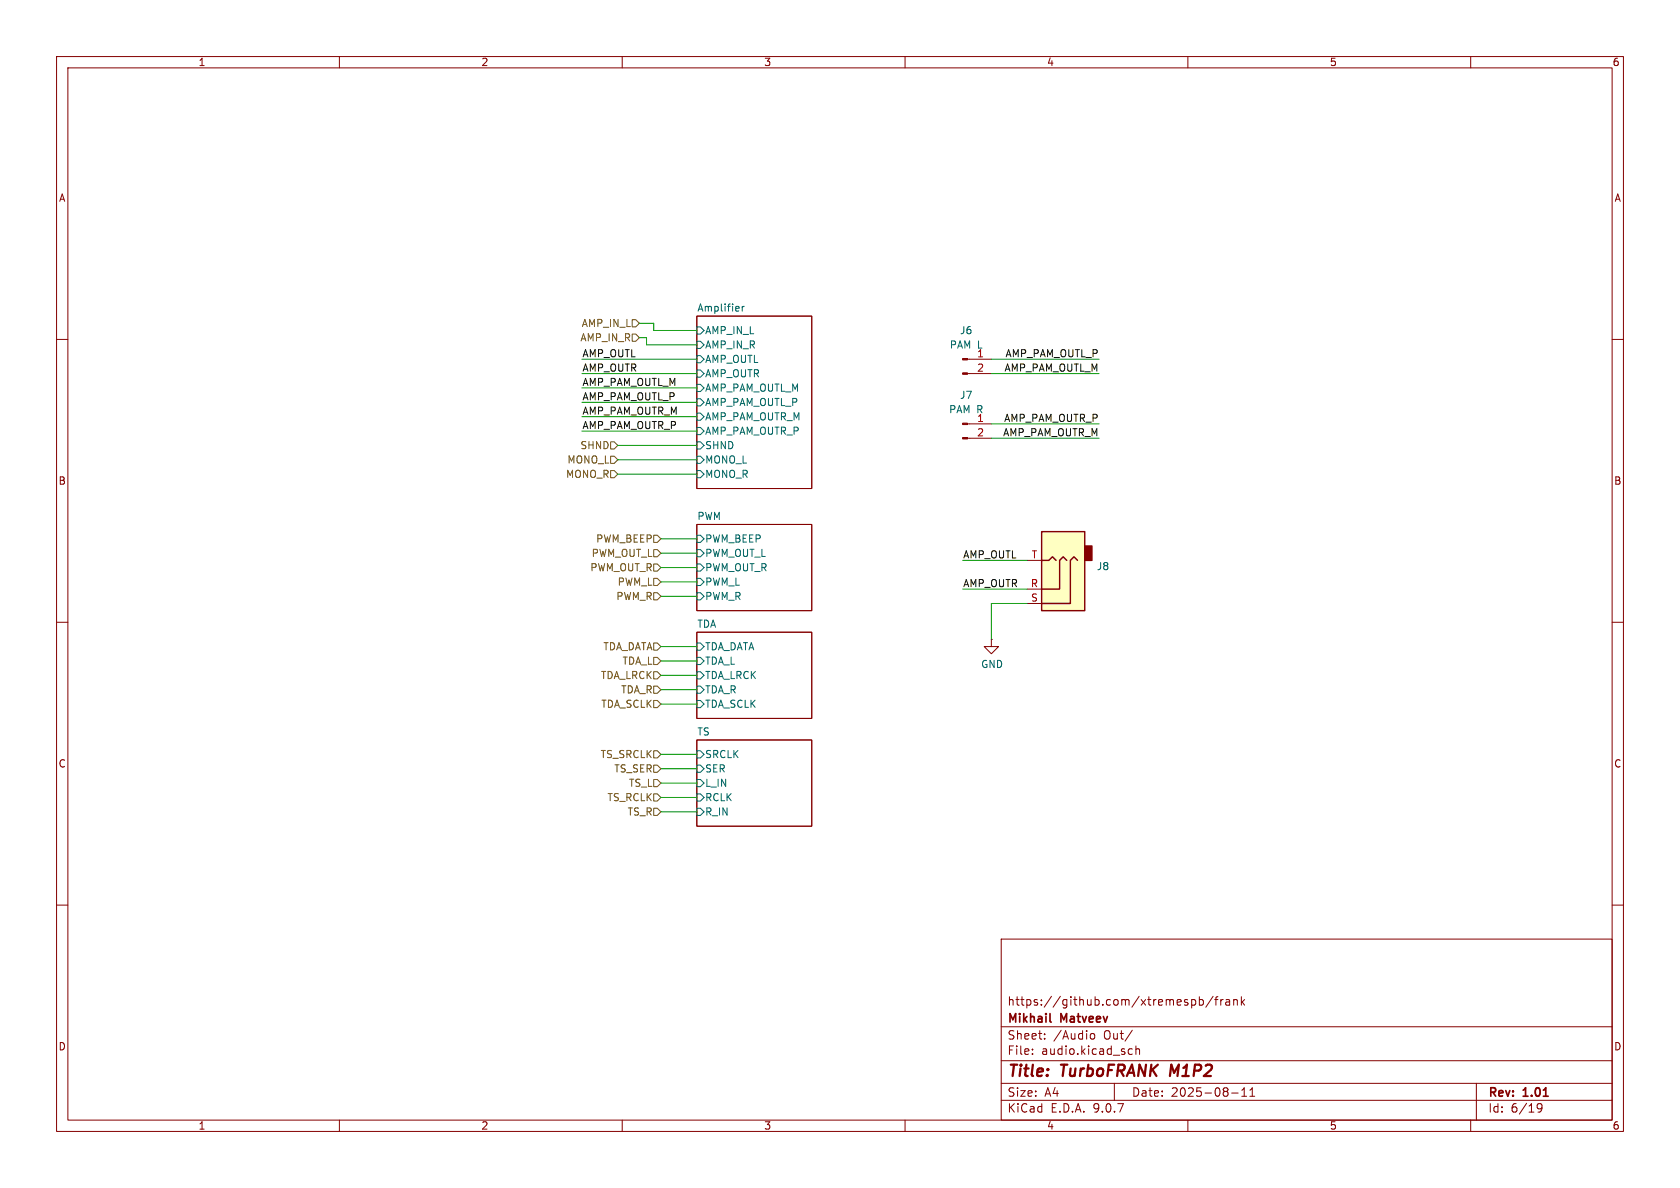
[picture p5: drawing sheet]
<svg xmlns="http://www.w3.org/2000/svg" width="297mm" height="210mm" viewBox="0 0 297 210" stroke-linecap="round" stroke-linejoin="round" font-family="sans-serif">
<g fill="none" stroke="#840000" stroke-width=".18">
<path d="M10 10h277v190h-277zM12 12h273v186h-273zM60 10v2M110 10v2M160 10v2M210 10v2M260 10v2M123.2 55.9h20.3v30.5h-20.3zM10 60h2M171 74.9h4.3M171 77.5h4.3M171 63.5h4.3"/>
<path d="M171 66h4.3M285 60h2M123.2 92.7h20.3v15.3h-20.3zM10 110h2M123.2 111.8h20.3v15.2h-20.3zM175.3 113v1.3h1.2l-1.2 1.3-1.3-1.3h1.3M175.3 113h.1M285 110h2M123.2 130.8h20.3v15.3h-20.3zM10 160h2M177 166h108v32h-108zM210.7 176.8l.4-.1 .3 .3v.4l-.2 .2h-.5"/>
<path d="M212 176.8l.5-.1 .2 .3v.4l-.1 .2h-.6M212 176.2v1.5M214.5 176.1l-1.3 2M214.7 176.7h.6M215.3 176.2l-.3 .2v1.3M215.8 176.7v1M216.2 176.7l-.2 .1-.2 .2M216.7 176.8h.6l.1 .9M217.4 177.1h-.5a.29 .29 0 0 0-.2 .3 .29 .29 0 0 0 .2 .3l.5-.1M218.1 176.8l.2-.1 .4 .1v.9M218.1 176.7v1M219.5 176.2v1.5"/>
<path d="M219.6 177.1l.4 .6M220 176.7l-.5 .6M285 160h2M60 198v2M110 198v2M160 198v2M177 194.5h108M177 191.5h108M177 187.5h108M177 181.5h108M182.5 186.3v.1M182.5 185.5v.1"/>
<path d="M184.7 183.6v.1M184.7 182.8v.1M192.7 183l.3-.3 .4 .1 .1 .2v.4l-.1 .2-.4 .1-.3-.3M197 191.5v3M199.6 186.3h.6M199.6 185.5h.6M200.2 182.1l-1.3 2M200.8 185.5l.2-.1 .4 .1 .1 .9M200.8 184.9v1.5M210 198v2M217.7 193.2h1.2M219.5 193.8h.9"/>
<path d="M219.5 192.7l.5-.4v1.5M221 193.8h.8M221 192.7l.4-.4v1.5M260 198v2M261 191.5v6.5M271.7 195.4l.3-.3 .5 .1a.99 .99 0 0 1-.3 1.4h-.3M271.7 195.7l.3 .3h.3l.3-.3"/>
</g>
<path d="M207.1 188.2l-.3 2" fill="none" stroke="#840000" stroke-width=".4"/>
<path d="M185.6 180.5l.2 .2" fill="none" stroke="#840000" stroke-width=".3"/>
<g fill="none" stroke="#006464" stroke-width=".18">
<path d="M123.2 57.8h.6l.7 .6-.7 .7h-.6zM131.2 54.2v.8M131.6 54.2l-.4 .2M123.2 60.3h.6l.7 .7-.7 .6h-.6zM123.2 62.9h.6l.7 .6-.7 .6h-.6zM123.2 65.4h.6l.7 .6-.7 .7h-.6zM123.2 67.9h.6l.7 .7-.7 .6h-.6zM123.2 70.5h.6l.7 .6-.7 .7h-.6zM123.2 73h.6l.7 .7-.7 .6h-.6zM123.2 75.6h.6l.7 .6-.7 .6h-.6zM123.2 78.1h.6l.7 .6-.7 .7h-.6zM123.2 83.2h.6l.7 .6-.7 .7h-.6z"/>
<path d="M123.2 80.6h.6l.7 .7-.7 .6h-.6zM123.2 94.6h.6l.7 .7-.7 .6h-.6zM123.2 97.2h.6l.7 .6-.7 .6h-.6zM123.2 99.7h.6l.7 .6-.7 .7h-.6zM123.2 113.7h.6l.7 .6-.7 .6h-.6zM123.2 116.2h.6l.7 .6-.7 .7h-.6zM123.2 118.7h.6l.7 .7-.7 .6h-.6zM123.2 102.2h.6l.7 .7-.7 .6h-.6zM123.2 104.8h.6l.7 .6-.7 .6h-.6zM123.2 121.3h.6l.7 .6-.7 .7h-.6zM123.2 123.8h.6l.7 .7-.7 .6h-.6zM123.2 135.3h.6l.7 .6-.7 .6h-.6z"/>
<path d="M123.2 132.7h.6l.7 .7-.7 .6h-.6zM123.2 137.8h.6l.7 .6-.7 .7h-.6zM123.2 140.3h.6l.7 .7-.7 .6h-.6zM123.2 142.9h.6l.7 .6-.7 .6h-.6z"/>
</g>
<g fill="#840000" stroke="#840000" stroke-width=".18">
<path d="M170.2 74.8h.8v.3h-.8z"/>
<path d="M170.2 77.3h.8v.3h-.8z"/>
<path d="M170.2 63.4h.8v.2h-.8z"/>
<path d="M170.2 65.9h.8v.3h-.8z"/>
</g>
<path d="M184.1 94h7.7v14h-7.7z" fill="#ffffc2"/>
<path d="M191.8 96.5h1.2v2.6h-1.2z" fill="#840000" stroke="#840000" stroke-width=".25"/>
<path d="M184.1 94h7.7v14h-7.7zM184.1 99.1h1.3l.7-.7 .6 .7M188.6 99.1l-.6-.7-.7 .7v5h-3.2M190.5 99.1l-.6-.7-.7 .7v7.6h-5.1" fill="none" stroke="#840000" stroke-width=".25"/>
<path d="M181.6 99.1h2.5M181.6 106.7h2.5M181.6 104.1h2.5" fill="none" stroke="#840000" stroke-width=".18"/>
<g fill="none" stroke="#725600" stroke-width=".18">
<path d="M111.8 56.5h.6l.6 .7-.6 .6h-.6zM111.8 59.1h.6l.6 .6-.6 .6h-.6zM107.9 78.1h.7l.6 .6-.6 .7h-.7zM107.9 80.6h.7l.6 .7-.6 .6h-.7zM107.9 83.2h.7l.6 .6-.6 .7h-.7zM115.6 99.7h.6l.6 .6-.6 .7h-.6zM115.6 97.2h.6l.6 .6-.6 .6h-.6zM115.6 94.6h.6l.6 .7-.6 .6h-.6zM115.6 102.2h.6l.6 .7-.6 .6h-.6zM115.6 116.2h.6l.6 .6-.6 .7h-.6zM115.6 104.8h.6l.6 .6-.6 .6h-.6zM115.6 118.7h.6l.6 .7-.6 .6h-.6z"/>
<path d="M115.6 113.7h.6l.6 .6-.6 .6h-.6zM115.6 137.8h.6l.6 .6-.6 .7h-.6zM115.6 135.3h.6l.6 .6-.6 .6h-.6zM115.6 121.3h.6l.6 .6-.6 .7h-.6zM115.6 132.7h.6l.6 .7-.6 .6h-.6zM115.6 123.8h.6l.6 .7-.6 .6h-.6zM115.6 140.3h.6l.6 .7-.6 .6h-.6zM115.6 142.9h.6l.6 .6-.6 .6h-.6z"/>
</g>
<g fill="none" stroke="#009600" stroke-width=".18">
<path d="M113 57.2h2.6v1.2h7.6M113 59.7h1.3v1.3h8.9M102.9 76.2h20.3M102.9 66h20.3M102.9 71.1h20.3M102.9 73.7h20.3M102.9 68.6h20.3M102.9 63.5h20.3M109.2 78.7h14M175.3 66h19M175.3 74.9h19M175.3 77.5h19"/>
<path d="M175.3 63.5h19M109.2 81.3h14M109.2 83.8h14M116.8 97.8h6.4M116.8 95.3h6.4M170.2 99.1h11.4M116.8 119.4h6.4M116.8 102.9h6.4M116.8 100.3h6.4M116.8 114.3h6.4M116.8 116.8h6.4M116.8 105.4h6.4"/>
<path d="M170.2 104.1h11.4M181.6 106.7h-6.3v6.3M116.8 138.4h6.4M116.8 124.5h6.4M116.8 133.4h6.4M116.8 121.9h6.4M116.8 135.9h6.4M116.8 141h6.4M116.8 143.5h6.4"/>
</g>
<g font-size="2.8" fill="#840000">
<text x="178" y="190.9">Title:</text>
<text x="187.7" y="190.9">TurboFRANK</text>
<text x="207.7" y="190.9">M1P2</text>
</g>
<g font-size="2.1" fill="#840000">
<text x="178" y="178">https://github.com/xtremespb/frank</text>
<text x="178" y="184">Sheet:</text>
<text x="178" y="181.2">Mikhail</text>
<text x="186.2" y="184">/Audio</text>
<text x="187.6" y="181.2">Matveev</text>
<text x="195.2" y="184">Out/</text>
<text x="178" y="186.7">File:</text>
<text x="184.1" y="186.7">audio.kicad_sch</text>
<text x="178" y="196.9">KiCad</text>
<text x="178" y="194.1">Size:</text>
<text x="184.7" y="194.1">A4</text>
<text x="185.7" y="196.9">E.D.A.</text>
<text x="193.3" y="196.9">9.0.7</text>
<text x="200" y="194.1">Date:</text>
<text x="207" y="194.1">2025-08-11</text>
<text x="263" y="194.3">Rev:</text>
<text x="263" y="196.9">Id:</text>
<text x="267.1" y="196.9">6/19</text>
<text x="269.4" y="194.3">1.01</text>
</g>
<g font-size="1.8" fill="#840000">
<text x="35" y="11.9">1</text>
<text x="85" y="11.9">2</text>
<text x="135" y="11.9">3</text>
<text x="185" y="11.9">4</text>
<text x="235" y="11.9">5</text>
<text x="285" y="11.9">6</text>
<text x="10.3" y="35.9">A</text>
<text x="285.3" y="35.9">A</text>
<text x="10.3" y="85.9">B</text>
<text x="285.3" y="85.9">B</text>
<text x="10.3" y="135.9">C</text>
<text x="285.3" y="135.9">C</text>
<text x="10.3" y="185.9">D</text>
<text x="285.3" y="185.9">D</text>
<text x="35" y="199.9">1</text>
<text x="85" y="199.9">2</text>
<text x="135" y="199.9">3</text>
<text x="185" y="199.9">4</text>
<text x="235" y="199.9">5</text>
<text x="285" y="199.9">6</text>
</g>
<g font-size="1.8" fill="#725600">
<text x="102.7" y="58">AMP_IN_L</text>
<text x="102.5" y="60.6">AMP_IN_R</text>
<text x="100.2" y="82.1">MONO_L</text>
<text x="102.5" y="79.6">SHND</text>
<text x="100" y="84.7">MONO_R</text>
<text x="104.3" y="101.2">PWM_OUT_R</text>
<text x="104.5" y="98.7">PWM_OUT_L</text>
<text x="105.3" y="96.1">PWM_BEEP</text>
<text x="108.9" y="106.3">PWM_R</text>
<text x="109.1" y="103.7">PWM_L</text>
<text x="106.6" y="115.2">TDA_DATA</text>
<text x="109.9" y="117.7">TDA_L</text>
<text x="106.1" y="120.2">TDA_LRCK</text>
<text x="106.2" y="125.3">TDA_SCLK</text>
<text x="109.7" y="122.8">TDA_R</text>
<text x="106.1" y="134.2">TS_SRCLK</text>
<text x="108.5" y="136.8">TS_SER</text>
<text x="107.3" y="141.8">TS_RCLK</text>
<text x="111.1" y="139.3">TS_L</text>
<text x="110.9" y="144.4">TS_R</text>
</g>
<g font-size="1.8" fill="#006464">
<text x="123.2" y="55.2">Amplifier</text>
<text x="124.6" y="59.3">AMP_IN_L</text>
<text x="169.6" y="59.3">J6</text>
<text x="124.6" y="61.8">AMP_IN_R</text>
<text x="124.6" y="64.4">AMP_OUTL</text>
<text x="167.8" y="61.8">PAM L</text>
<text x="172.6" y="63.2">1</text>
<text x="124.6" y="66.9">AMP_OUTR</text>
<text x="124.6" y="69.4">AMP_PAM_OUTL_M</text>
<text x="124.6" y="72">AMP_PAM_OUTL_P</text>
<text x="169.6" y="70.7">J7</text>
<text x="124.6" y="74.5">AMP_PAM_OUTR_M</text>
<text x="124.6" y="77.1">AMP_PAM_OUTR_P</text>
<text x="167.7" y="73.3">PAM R</text>
<text x="124.6" y="79.6">SHND</text>
<text x="124.6" y="82.1">MONO_L</text>
<text x="124.6" y="84.7">MONO_R</text>
<text x="123.2" y="92">PWM</text>
<text x="124.6" y="96.1">PWM_BEEP</text>
<text x="124.6" y="98.7">PWM_OUT_L</text>
<text x="124.6" y="101.2">PWM_OUT_R</text>
<text x="193.8" y="101">J8</text>
<text x="124.6" y="103.7">PWM_L</text>
<text x="124.6" y="106.3">PWM_R</text>
<text x="123.2" y="111">TDA</text>
<text x="124.6" y="115.2">TDA_DATA</text>
<text x="124.6" y="117.7">TDA_L</text>
<text x="173.4" y="118.3">GND</text>
<text x="124.6" y="120.2">TDA_LRCK</text>
<text x="124.6" y="122.8">TDA_R</text>
<text x="124.6" y="125.3">TDA_SCLK</text>
<text x="123.2" y="130.1">TS</text>
<text x="124.6" y="136.8">SER</text>
<text x="124.6" y="134.2">SRCLK</text>
<text x="124.6" y="141.8">RCLK</text>
<text x="124.6" y="139.3">L_IN</text>
<text x="124.6" y="144.4">R_IN</text>
</g>
<g font-size="1.8" fill="#0f0f0f">
<text x="102.9" y="65.8">AMP_OUTR</text>
<text x="102.9" y="63.2">AMP_OUTL</text>
<text x="177.5" y="65.8">AMP_PAM_OUTL_M</text>
<text x="177.7" y="63.2">AMP_PAM_OUTL_P</text>
<text x="102.9" y="68.3">AMP_PAM_OUTL_M</text>
<text x="102.9" y="70.9">AMP_PAM_OUTL_P</text>
<text x="102.9" y="73.4">AMP_PAM_OUTR_M</text>
<text x="102.9" y="75.9">AMP_PAM_OUTR_P</text>
<text x="177.2" y="77.2">AMP_PAM_OUTR_M</text>
<text x="177.4" y="74.7">AMP_PAM_OUTR_P</text>
<text x="170.2" y="98.8">AMP_OUTL</text>
<text x="170.2" y="103.9">AMP_OUTR</text>
</g>
<g font-size="1.8" fill="#a90000">
<text x="172.6" y="65.8">2</text>
<text x="172.6" y="74.7">1</text>
<text x="172.6" y="77.2">2</text>
<text x="182.3" y="98.8">T</text>
<text x="182.1" y="103.9">R</text>
<text x="182.2" y="106.4">S</text>
</g>
</svg>
